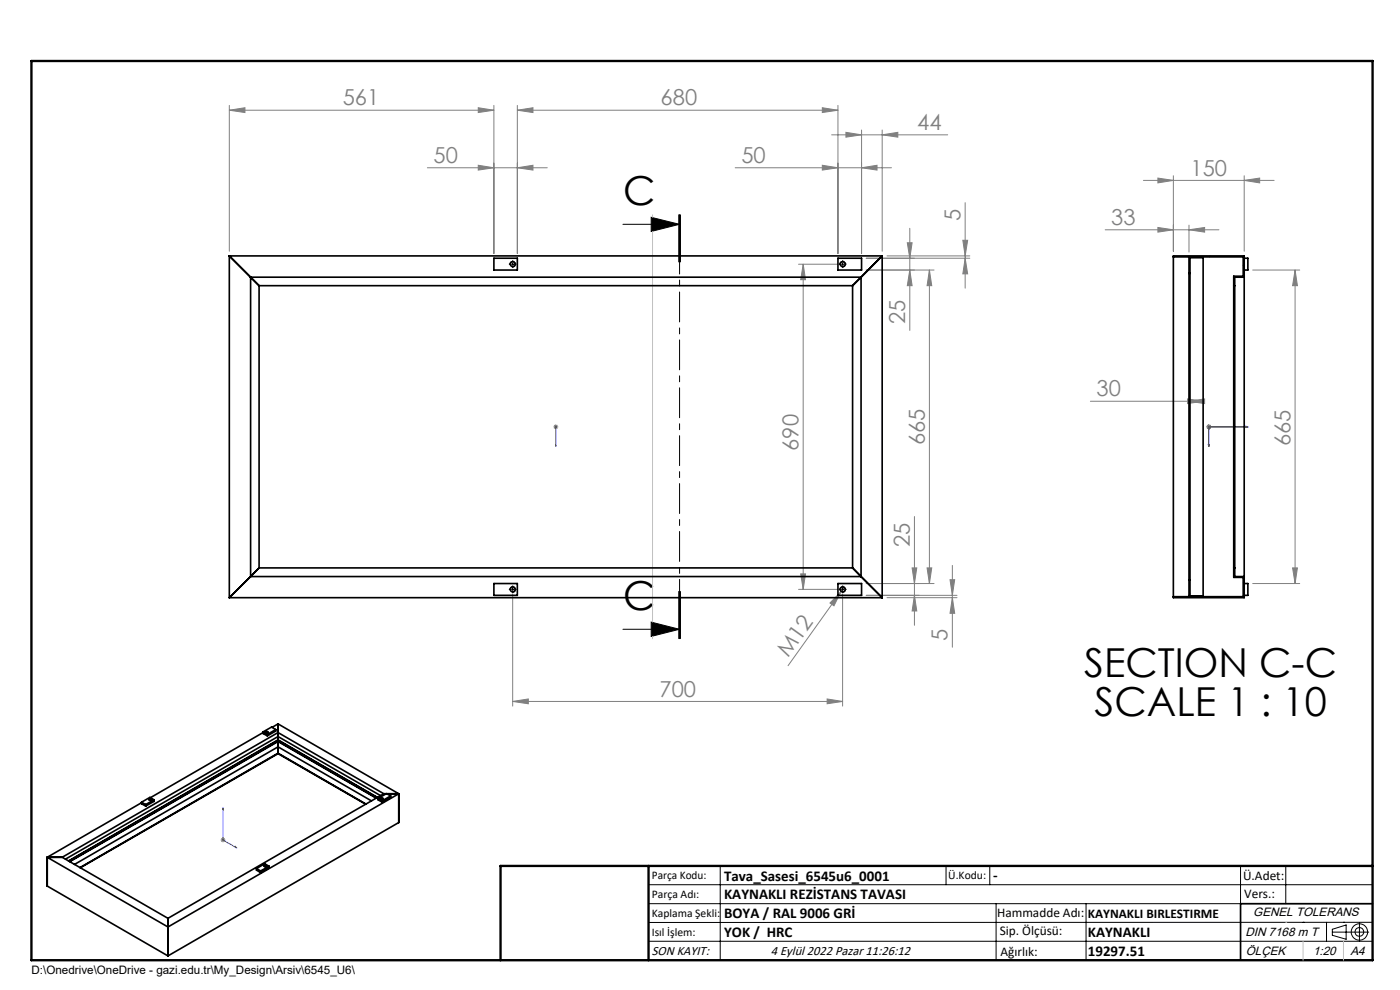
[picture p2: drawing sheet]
<svg xmlns="http://www.w3.org/2000/svg" width="297mm" height="210mm" viewBox="0 0 297 210" stroke-linecap="round" stroke-linejoin="round" font-family="sans-serif">
<g fill="none" stroke="#000" stroke-width=".21">
<path d="M108.2 56.2a.59 .59 0 0 1 .5-.7 .59 .59 0 0 1 .7 .6 .59 .59 0 0 1-.8 .5M108.5 56h.5M108.8 55.8v.5M132.2 47.6h11.9M138.1 46.1l6 1.5-6 1.5zM144 45.6v10M144.2 45.6v10M144.3 45.6v10M178.2 56.2a.59 .59 0 0 1 .5-.7 .59 .59 0 0 1 .6 .6 .59 .59 0 0 1-.7 .5M178.5 56h.5M178.8 55.8v.5M108.2 125.2a.6 .6 0 0 1 .5-.8 .6 .6 0 0 1 .7 .7 .6 .6 0 0 1-.8 .5"/>
<path d="M108.5 125h.5M108.8 124.8v.5M132.2 133.5h11.9M138.1 132l6 1.5-6 1.5zM144 125.5v10M144.2 125.5v10M144.3 125.5v10zM178.2 125.2a.6 .6 0 0 1 .5-.8 .6 .6 0 0 1 .7 .7 .6 .6 0 0 1-.8 .5M178.5 125h.5M178.8 124.8v.5M56.4 155.2h.1a.25 .25 0 0 1 .4-.1 .25 .25 0 0 1 0 .4 .25 .25 0 0 1-.4 0l-.2-.1zM31.6 169.5h.1a.25 .25 0 0 1 .4-.1 .25 .25 0 0 1 0 .4 .25 .25 0 0 1-.4-.1z"/>
<path d="M80.8 169.3h.1a.25 .25 0 0 1 .3-.1 .25 .25 0 0 1 0 .4 .25 .25 0 0 1-.3-.1zM56.1 183.6v-.1a.25 .25 0 0 1 .4 0 .25 .25 0 0 1 0 .4 .25 .25 0 0 1-.4-.1l-.1-.1zM137.6 187.7h153.6M137.6 191.7h153.6M137.6 199.7h153.6M152.8 183.7v20M200.7 183.7v4M210 183.7v4M211.3 191.7v12M230.4 191.7v12M263.2 183.7v20M272.8 183.7v8"/>
<path d="M276.4 195.6h.1M281.4 195.6v4.1M282.6 197.7h7.8M282.6 197.1l3-.9v3l-3-.8zM285 195.6h.1M288.4 195.8v3.8M291.2 195.6l-153.6 .1"/>
<circle cx="288.4" cy="197.7" r="1.74"/>
<circle cx="288.4" cy="197.7" r=".93"/>
</g>
<path d="M117.9 94.7v-.4v.4M117.9 90.4v.2zM117.9 90.5h.1M117.9 90.5v4.2M256.3 94.3h.2l-.1 .4zM264.3 90.4l.5 .1-.5 .1zM264.8 90.5h-8.4v4.2M47.3 171.4l.1 .4-.2-.1zM47.3 171.4v6.8l2.9 1.7M50 179.6l.2 .3-.2-.1z" fill="none" stroke="#00f" stroke-width=".21"/>
<g fill="none" stroke="#808080" stroke-width=".21">
<path d="M48.6 23.4l3.4-.5v1zM48.6 23.4h56.2M48.6 22.4v30.9M90.7 35.6h25.4M101.5 35.1l3.3 .5-3.3 .5zM101.5 22.9l3.3 .5-3.3 .5zM104.8 22.4v31.4M109.7 23.4l3.4-.5v1zM109.7 35.6l3.4-.5v1zM109.7 22.4v31.4M109.7 23.4h68.1M156 35.6h33.1"/>
<path d="M174.4 35.1l3.4 .5-3.4 .5zM174.4 22.9l3.4 .5-3.4 .5zM176.4 28.6h24.6M177.8 22.4v31.4M179.5 28.1l3.3 .5-3.3 .5zM182.8 35.6l3.3-.5v1zM182.8 27.6v26.2M187.1 28.6l3.4-.5v1zM187.1 27.6v25.7M242.6 38.3h27.7M245.6 37.8l3.3 .5-3.3 .5zM248.9 37.3v16"/>
<path d="M263.9 38.3l3.3-.5v1zM263.9 37.3v16M169.4 56h8.4M170.4 56v69M170.4 56l.5 3.3h-1zM183.8 57.3h14.4M188.2 54.3h17.5M192.5 51.5h1l-.5 3.3zM193 57.3l.5 3.3h-1zM193 48.4v21.7M197.2 57.3l.5 3.3h-1zM197.2 57.3v66.5"/>
<path d="M204.3 51h1l-.5 3.3zM204.8 54.8l.5 3.3h-1zM204.8 43v18.1M205.7 54.8h-21.9M234.5 48.7h24.1M245.6 48.3l3.3 .4-3.3 .5zM252.2 48.7l3.4-.4v.9zM252.2 47.8v5.7M265.7 57.3h10M274.7 57.3l.5 3.3h-1zM274.7 57.3v66.5M117.4 90.5h1"/>
<path d="M117.5 90.2l.8 .7M117.9 90v1M118.3 90.2l-.8 .7M231.3 85.1h23.9M251.9 84.6l3.3 .5-3.3 .5zM252.2 85.1l3.4-.5v1zM255.9 90.5h1M256.1 90.2l.7 .7M256.4 90v1M256.8 90.2l-.7 .7M194 109.6v23M202 119.9v17.4"/>
<path d="M108.8 126v23.8M169.4 125h8.4M169.9 121.7h1l-.5 3.3zM178.4 125.5l-1.5 3-.8-.6zM178.4 125.5l-11.2 15.7M178.8 126v23.8M179.1 124.6l-.7 .9M183.8 126.3h19.2M183.8 123.8h14.4M188.2 126.8h14.8M193.5 120.5h1l-.5 3.3zM194 126.3l.5 3.3h-1z"/>
<path d="M196.7 120.5h1l-.5 3.3zM201.5 123h1l-.5 3.3zM202 126.8l.5 3.3h-1zM265.7 123.8h10M274.2 120.5h1l-.5 3.3zM108.8 148.8l3.3-.5v1zM108.8 148.8h70M175.5 148.3l3.3 .5-3.3 .5zM46.8 178.2h1M47 177.8l.7 .7M47.3 177.7v1M47.7 177.8l-.7 .7"/>
</g>
<path d="M144.2 45.6v89.9" fill="none" stroke="#000" stroke-width=".21" stroke-dasharray="6.3 1.3 1.3 1.3" stroke-dashoffset="3.9"/>
<path d="M106.2 203.7h185" fill="none" stroke="#000" stroke-width=".3"/>
<path d="M291.2 191.7h-28v12" fill="none" stroke="#000" stroke-width=".35"/>
<path d="M6.7 12.9h284.5v190.8h-284.5zM137.6 183.7v20M291.2 183.7h-185v20" fill="none" stroke="#000" stroke-width=".5"/>
<path d="M138.4 45.6v89.9M272.8 195.6h.1M276.4 199.7v4M285 199.7v4" fill="none" stroke="#c0c0c0" stroke-width=".21"/>
<g fill="none" stroke="#000" stroke-width=".21" stroke-dasharray="15.2 1.3 1.3 1.3">
<path d="M108.3 56h-.3M108.8 55.5v-.2M108.8 56.5v.3M109.3 56h.2M178.3 56h-.3M178.8 55.5v-.2M178.8 56.5v.3M179.3 56h.2M108.3 125h-.3M108.8 124.5v-.2M108.8 125.5v.3M109.3 125h.2"/>
<path d="M178.3 125h-.3M178.8 124.5v-.2M178.8 125.5v.3M179.3 125h.2"/>
</g>
<path d="M138.1 46.1l6 1.5-6 1.5zM138.1 132l6 1.5-6 1.5z" fill="#000"/>
<g fill="#00f">
<path d="M50 179.6l.2 .3-.2-.1zM47.3 171.4l.1 .4-.2-.1zM117.9 94.3v.4zM117.9 90.4v.2z"/>
<path d="M256.3 94.3h.2l-.1 .4zM264.3 90.4l.5 .1-.5 .1zM256.3 94.3h.2l-.1 .4zM264.3 90.4l.5 .1-.5 .1z"/>
</g>
<g fill="#808080">
<path d="M178.4 125.5l-1.5 3-.8-.6z"/>
<path d="M187.1 28.6l3.4-.5v1zM179.5 28.1l3.3 .5-3.3 .5zM182.8 35.6l3.3-.5v1zM174.4 35.1l3.4 .5-3.4 .5zM174.4 22.9l3.4 .5-3.4 .5zM109.7 23.4l3.4-.5v1zM109.7 35.6l3.4-.5v1zM101.5 35.1l3.3 .5-3.3 .5zM101.5 22.9l3.3 .5-3.3 .5zM48.6 23.4l3.4-.5v1z"/>
<path d="M175.5 148.3l3.3 .5-3.3 .5zM108.8 148.8l3.3-.5v1z"/>
<path d="M245.6 48.3l3.3 .4-3.3 .5zM252.2 48.7l3.4-.4v.9zM245.6 37.8l3.3 .5-3.3 .5zM263.9 38.3l3.3-.5v1z"/>
<path d="M251.9 84.6l3.3 .5-3.3 .5zM252.2 85.1l3.4-.5v1z"/>
<path d="M193 57.3l.5 3.3h-1zM192.5 51.5h1l-.5 3.3zM194 126.3l.5 3.3h-1zM193.5 120.5h1l-.5 3.3zM274.2 120.5h1l-.5 3.3zM274.7 57.3l.5 3.3h-1z"/>
<path d="M169.9 121.7h1l-.5 3.3zM170.4 56l.5 3.3h-1z"/>
<path d="M204.3 51h1l-.5 3.3zM204.8 54.8l.5 3.3h-1zM197.2 57.3l.5 3.3h-1zM196.7 120.5h1l-.5 3.3zM201.5 123h1l-.5 3.3zM202 126.8l.5 3.3h-1z"/>
</g>
<g fill="none" stroke="#000" stroke-width=".35">
<path d="M48.6 54.3l6.4 6.3M48.6 54.3v72.5M48.6 54.3h138.5M104.8 54.8h4.9v2.5h-4.9zM177.8 54.8h5v2.5h-5zM182.7 58.8v63.5M182.7 58.8l-1.8 1.8M182.7 58.8h-129.5v63.5M187.1 54.3l-4.4 4.5M187.1 54.3v72.5M248.9 54.3h15v72.5h-15zM248.9 54.5h14.8v4.1h-2v63.9h2v4.1h-14.8"/>
<path d="M252.2 54.5v72.1M252.2 58h.2M255.2 54.7h-2.8v71.7h2.8M255.2 54.5v72.1M263.9 54.8h.8v2.5h-.8M263.9 58.8h-2v63.5h2M55 60.6v59.9M55 60.6h125.9M180.9 60.6v59.9M261.7 60.6h.2M48.6 126.8h138.5M53.2 122.3l-4.6 4.5"/>
<path d="M53.2 122.3h129.5M55 120.5l-1.8 1.8M55 120.5h125.9M104.8 123.8h4.9v2.5h-4.9zM177.8 123.8h5v2.5h-5zM180.9 120.5l1.8 1.8M182.7 122.3l4.4 4.5M252.2 123.1h.2M261.7 120.5h.2M263.9 123.8h.8v2.5h-.8M55.8 155.2v.4l.9 .5M55.8 155.2l.9 .6"/>
<path d="M55.8 155.4l-23.9 13.8M56.4 155.3l.3-.1a.21 .21 0 0 1-.1 .3 .21 .21 0 0 1-.2-.2zM56.7 155.8v.3M58.5 154.8l-1.8 1M58.5 154.8v.3l-1.8 1M58.5 154.8l-.9-.6-1.8 1M59 153.6v6.3M59 159.9l18.6 10.7M59 159.9l-42 24.2M59 153.6l25.6 14.8M59 153.6l-1.3 .7M30 170.2v.3l.9 .5"/>
<path d="M30 170.2l.9 .5M30 170.3l-20 11.5M30.9 170.7v.3M31.6 169.5h.4a.2 .2 0 0 1-.1 .3 .21 .21 0 0 1-.3-.3zM32.7 169.6l-.9-.5-1.8 1.1M32.7 169.6l-1.8 1.1M32.7 169.6v.4l-1.8 1M77.6 170.6l-18.6-10.8-42 24.2M78.8 169.9l-19.8-11.5-43.2 25M79.8 169.3l-20.8-12-44.2 25.5M79.9 169.3l-20.9-12.1-44.3 25.5M80 169.2l-21-12.2-44.4 25.7"/>
<path d="M80.1 169.1l-21.1-12.2-44.5 25.7M80.2 169.4v.3l.9 .5M80.2 169.4l.9 .5M80.7 168.8l-21.7-12.6-45.1 26M80.8 169.3h.1a.22 .22 0 0 1 .3-.1 .22 .22 0 0 1 0 .3 .22 .22 0 0 1-.3 0zM81.1 169.9v.3M81.4 168.4h.5M81.4 168.4l-22.4-13-45.8 26.4M81.4 168.4l-45.8 26.4M82.1 168.4h2.5M82.9 168.8l-.9-.5-1.8 1.1M82.9 168.8l-1.8 1.1"/>
<path d="M82.9 168.8v.3l-1.8 1.1M84.6 168.4v6.1l-49 28.3M84.6 168.4l-49 28.2-25.6-14.8M10 181.8v6.2l25.6 14.8M10 181.8h3.2M13.2 181.8l22.4 13M35.6 194.8v8M54.4 184.2l.9 .5M54.4 184.2v.4l.9 .5M55.3 184.7v.4M56 183.6h.1a.22 .22 0 0 1 .3-.1 .22 .22 0 0 1 0 .4 .22 .22 0 0 1-.3-.1zM57.1 183.8l-.9-.6-1.8 1"/>
<path d="M57.1 183.8l-1.8 .9M57.1 183.8v.3l-1.8 1"/>
<circle cx="108.8" cy="56" r=".5"/>
<circle cx="178.8" cy="56" r=".51"/>
<circle cx="108.8" cy="125" r=".5"/>
<circle cx="178.8" cy="125" r=".51"/>
</g>
<path d="M252.3 54.3l-.2 .2M256.8 54.3l-.2 .2M263.9 56.1l-.2 .2M251.8 126.6l-.2 .2M252.4 126l-.2 .2M260.8 126.6l-.2 .2M263.9 123.4l-.2 .2" fill="none" stroke="#000" stroke-width=".21"/>
<g font-size="8.5">
<text x="132.2" y="43.6">C</text>
<text x="132.2" y="129.5">C</text>
<text x="230" y="143.6">SECTION C-C</text>
<text x="232.2" y="151.8">SCALE 1 : 10</text>
</g>
<g font-size="4.7" fill="#808080">
<text x="72.7" y="22.3">561</text>
<text x="140.2" y="22.3">680</text>
<text x="194.6" y="27.6">44</text>
<text x="92" y="34.6">50</text>
<text x="157.3" y="34.6">50</text>
<text x="252.6" y="37.3">150</text>
<text x="203.8" y="46.8" transform="rotate(-90 203.8 46.8)">5</text>
<text x="235.7" y="47.7">33</text>
<text x="192" y="68.8" transform="rotate(-90 192 68.8)">25</text>
<text x="232.6" y="84.1">30</text>
<text x="169.4" y="95.6" transform="rotate(-90 169.4 95.6)">690</text>
<text x="196.2" y="94.4" transform="rotate(-90 196.2 94.4)">665</text>
<text x="273.7" y="94.6" transform="rotate(-90 273.7 94.6)">665</text>
<text x="193" y="116" transform="rotate(-90 193 116)">25</text>
<text x="201" y="136" transform="rotate(-90 201 136)">5</text>
<text x="167.2" y="139.6" transform="rotate(-54 167.2 139.6)">M12</text>
<text x="139.9" y="147.8">700</text>
</g>
<g font-size="3.2">
<text x="153.6" y="186.8">Tava_Sasesi_6545u6_0001</text>
<text x="153.6" y="190.8">KAYNAKLI REZİSTANS TAVASI</text>
<text x="210.7" y="186.6">-</text>
<text x="153.6" y="194.8">BOYA / RAL 9006 GRİ</text>
<text x="153.6" y="198.8">YOK / HRC</text>
<text x="230.8" y="198.7">KAYNAKLI</text>
<text x="230.8" y="202.8">19297.51</text>
</g>
<g font-size="2.8">
<text x="263.7" y="186.7">Ü.Adet:</text>
<text x="263.9" y="190.5">Vers.:</text>
<text x="211.5" y="194.5">Hammadde Adı:</text>
<text x="230.8" y="194.7">KAYNAKLI BIRLESTIRME</text>
<text x="138.3" y="202.6">SON KAYIT:</text>
<text x="163.6" y="202.6">4 Eylül 2022 Pazar 11:26:12</text>
<text x="212.1" y="198.4">Sip. Ölçüsü:</text>
<text x="212.2" y="202.7">Ağırlık:</text>
</g>
<g font-size="2.6">
<text x="265.9" y="194.4">GENEL TOLERANS</text>
<text x="264.2" y="198.5">DIN 7168 m T</text>
<text x="264.3" y="202.6">ÖLÇEK</text>
<text x="278.5" y="202.6">1:20</text>
<text x="286.5" y="202.6">A4</text>
</g>
<g font-size="2.5">
<text x="138.3" y="186.4">Parça Kodu:</text>
<text x="138.3" y="190.5">Parça Adı:</text>
<text x="201.2" y="186.5">Ü.Kodu:</text>
<text x="138.3" y="194.5">Kaplama Şekli:</text>
<text x="138.3" y="198.6">Isıl İşlem:</text>
<text x="6.7" y="206.7">D:\Onedrive\OneDrive - gazi.edu.tr\My_Design\Arsiv\6545_U6\</text>
</g>
</svg>
